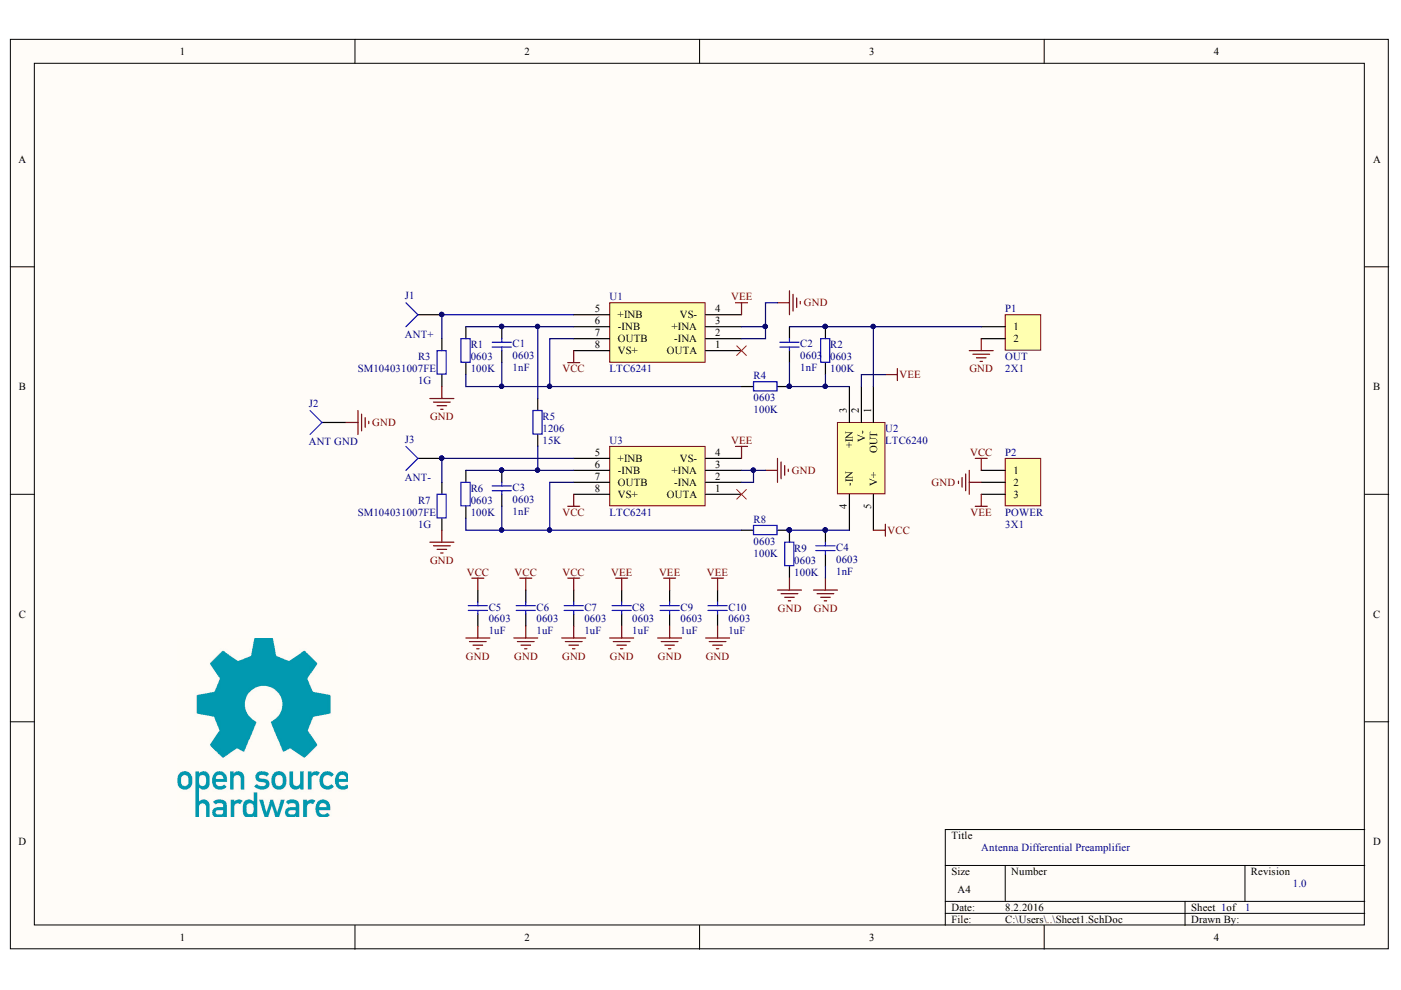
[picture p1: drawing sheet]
# Altium project PCB_Project.PrjPcb
1 sheet, 27 parts. Net scope: global (net labels, ports and power ports of the same name join across sheets).
Board file: PCB1.PcbDoc

## Sheet Sheet1.SchDoc: Antenna Differential Preamplifier
size A4; ApprovedBy: Matej Gomboc; CheckedBy: Matej Gomboc; Author: Matej Gomboc; DrawnBy: Matej Gomboc; Engineer: Matej Gomboc; DocumentNumber: 1; Revision: 1.0; SheetNumber: 1; SheetTotal: 1

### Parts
C1  0603  value 1nF  [1608[0603]]
C2  0603  value 1nF  [1608[0603]]
C3  0603  value 1nF  [1608[0603]]
C4  0603  value 1nF  [1608[0603]]
C5  0603  value 1uF  [1608[0603]]
C6  0603  value 1uF  [1608[0603]]
C7  0603  value 1uF  [1608[0603]]
C8  0603  value 1uF  [1608[0603]]
C9  0603  value 1uF  [1608[0603]]
C10  0603  value 1uF  [1608[0603]]
J1  ANT+  [PIN1]
J2  ANT GND  [PIN1]
J3  ANT-  [PIN1]
P1  OUT  value 2X1  [HDR1X2]
P2  POWER  value 3X1  [HDR1X3]
R1  0603  value 100K  [1608[0603]]
R2  0603  value 100K  [1608[0603]]
R3  SM104031007FE  value 1G  [OHMITE_SM104031007FE_ThroughHoleResistor]
R4  0603  value 100K  [1608[0603]]
R5  1206  value 15K  [C1206]
R6  0603  value 100K  [1608[0603]]
R7  SM104031007FE  value 1G  [OHMITE_SM104031007FE_ThroughHoleResistor]
R8  0603  value 100K  [1608[0603]]
R9  0603  value 100K  [1608[0603]]
U1  LTC6241  [LTC6241_SOIC8]
U2  LTC6240  [LTC6240_SOT23]
U3  LTC6241  [LTC6241_SOIC8]

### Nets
GND: C4.1 C5.1 C6.1 C7.1 C8.1 C9.1 C10.1 J2.1 P1.2 P2.2 R3.1 R7.1 R9.2 U1.2(-INA) U1.3(+INA) U3.2(-INA) U3.3(+INA)
VCC: C5.2 C6.2 C7.2 P2.1 U1.8(VS+) U2.5(V+) U3.8(VS+)
VEE: C8.2 C9.2 C10.2 P2.3 U1.4(VS-) U2.2(V-) U3.4(VS-)
NetC1_1: C1.1 R1.2 R4.1 U1.7(OUTB)
NetC1_2: C1.2 R1.1 R5.2 U1.6(-INB)
NetC2_1: C2.1 P1.1 R2.2 U2.1(OUT)
NetC2_2: C2.2 R2.1 R4.2 U2.3(+IN)
NetC3_1: C3.1 R6.2 R8.1 U3.7(OUTB)
NetC3_2: C3.2 R5.1 R6.1 U3.6(-INB)
NetC4_2: C4.2 R8.2 R9.1 U2.4(-IN)
NetJ1_1: J1.1 R3.2 U1.5(+INB)
NetJ3_1: J3.1 R7.2 U3.5(+INB)

Not connected (* = marked no-connect by the designer): U1 1(OUTA)*; U3 1(OUTA)*
